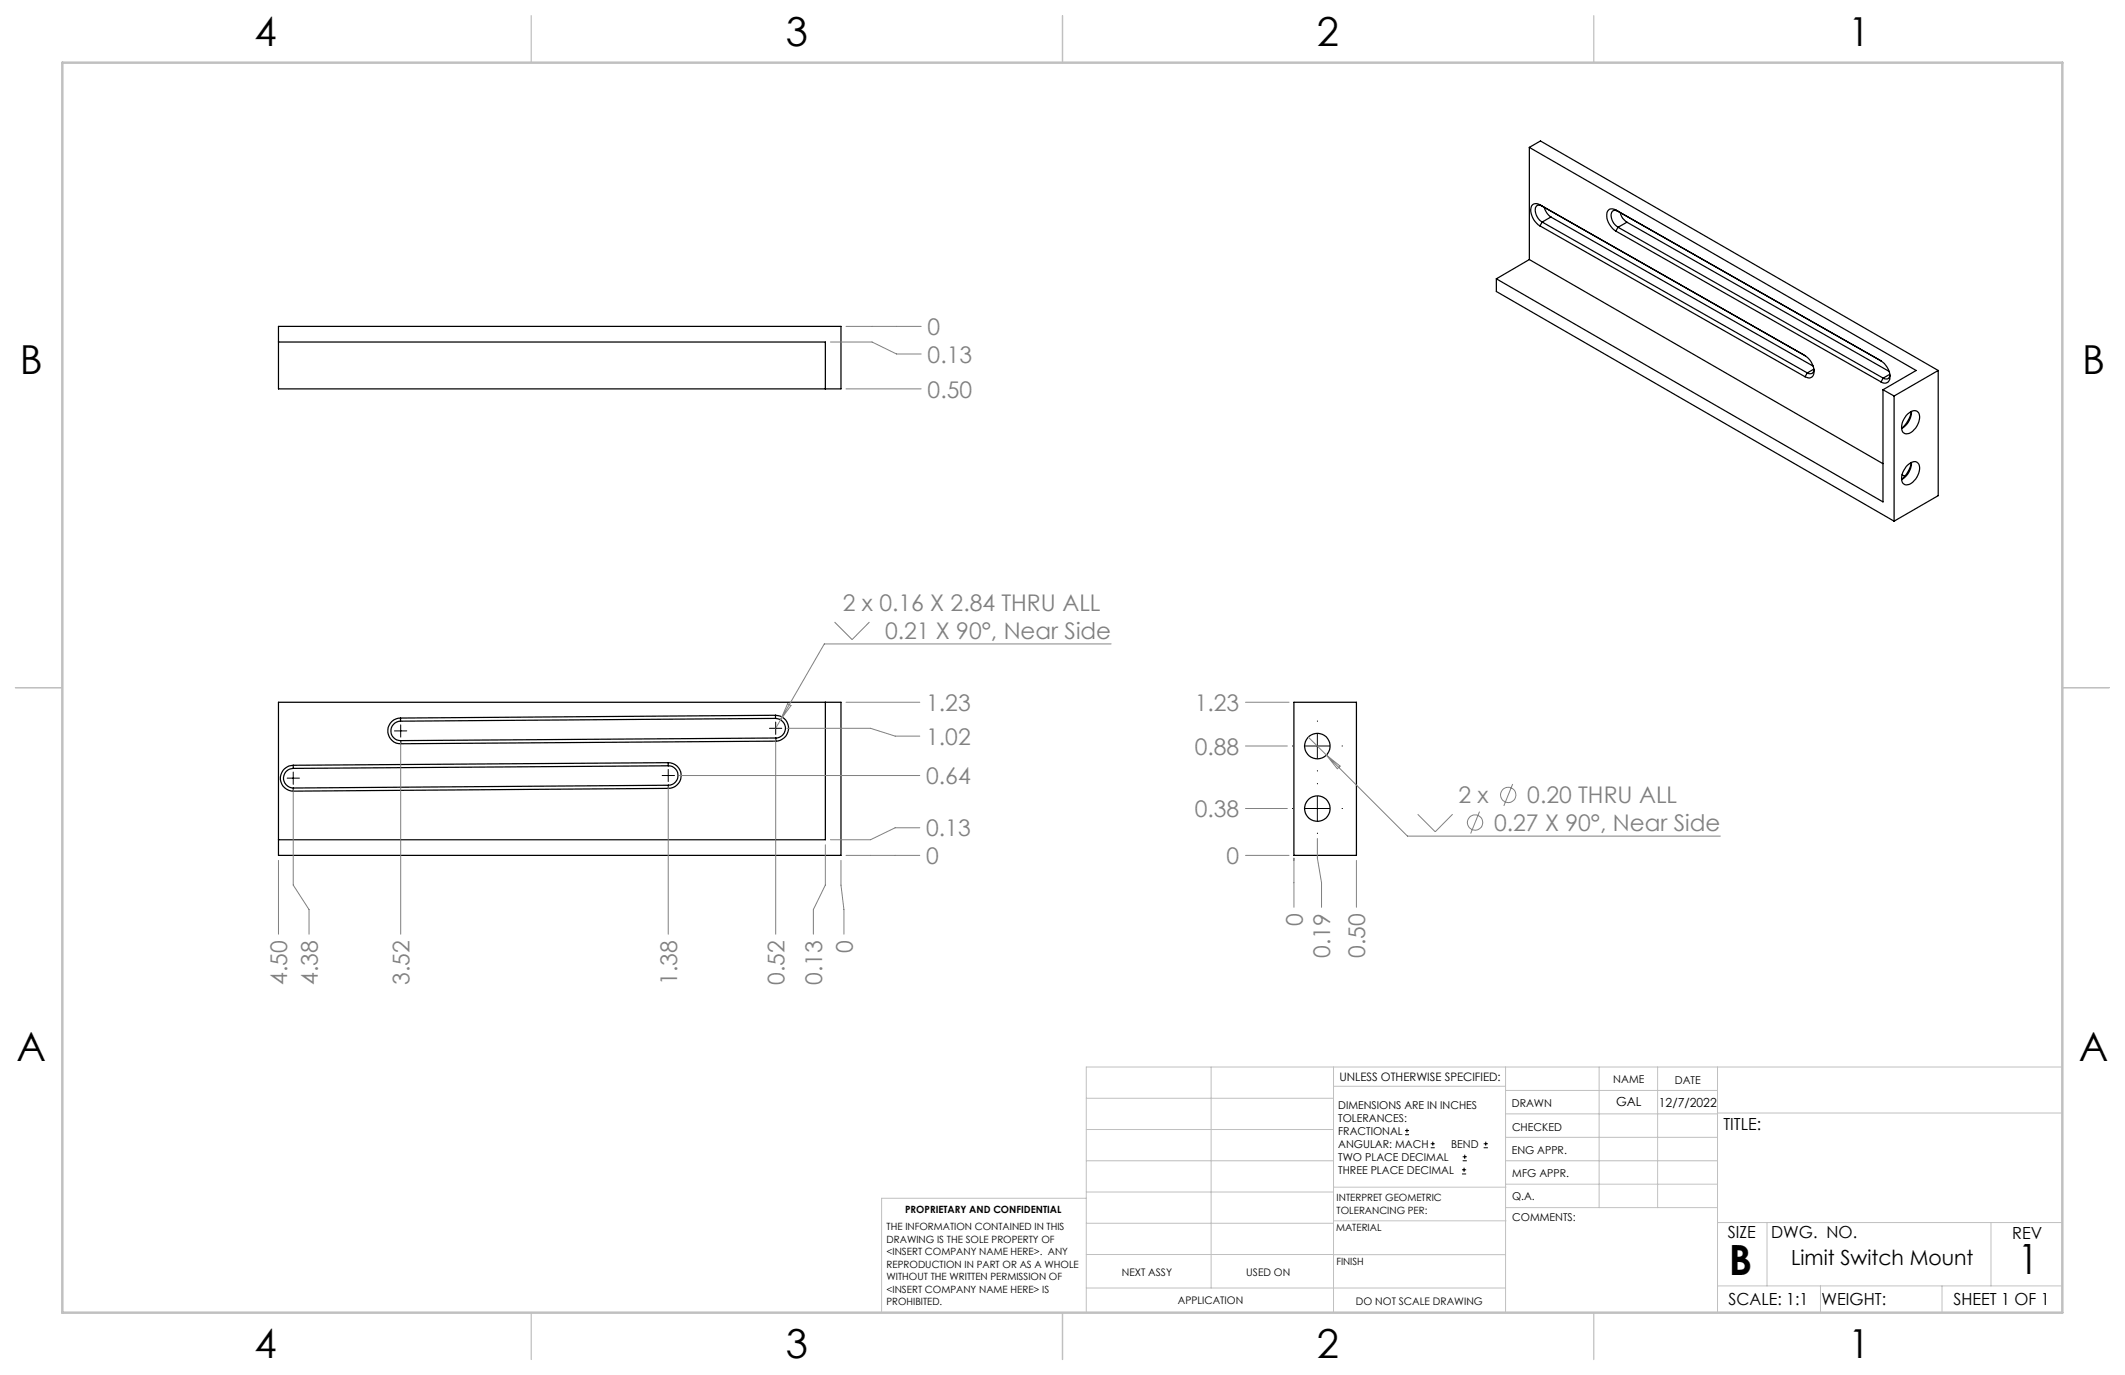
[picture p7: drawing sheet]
<svg xmlns="http://www.w3.org/2000/svg" width="432mm" height="279mm" viewBox="0 0 432 279" stroke-linecap="round" stroke-linejoin="round" font-family="sans-serif">
<g fill="none" stroke="#000" stroke-width=".25">
<path d="M310.8 30l2.2-1.4 80.8 46.7M310.8 30l78.6 45.3-6.8 3.9M310.8 30v22.7M304.1 56.7v2.5l80.8 46.7M304.1 56.7l78.5 45.3v-22.8M310.8 52.7l71.8 41.5M310.8 52.7l-6.7 4M312.9 41.6a1.17 1.17 0 0 0-1.4 0 1.17 1.17 0 0 0-.5 1.3 4 4 0 0 0 1.9 3M312.9 41.6l.4 .3a.87 .87 0 0 0-1-.1 .87 .87 0 0 0-.3 1.1l.5 1.4 .9 .8M312.9 41.6l54 30.7M312.9 45.9l53.9 30.7M313.4 45.1l-.5 .8"/>
<path d="M313.4 45.1l53.8 30.7M313.8 42.1l.5 1.2 .8 .8M315.1 44.1l-1.7 1M315.1 44.1l53.3 30.3M328.3 42.7l53.9 30.6a3.6 3.6 0 0 1 1.7 4.1 1.06 1.06 0 0 1-1.7 .2M328.3 42.7a1.15 1.15 0 0 0-1.4-.1 1.15 1.15 0 0 0-.4 1.4 4.1 4.1 0 0 0 1.8 3M328.3 42.7l.5 .2M328.3 47l53.9 30.6M328.8 42.9a.87 .87 0 0 0-1.1 0 .87 .87 0 0 0-.3 1l.5 1.5 .9 .8M328.8 42.9l53.5 30.5M328.8 46.2l-.5 .8M328.8 46.2l53.9 30.6"/>
<path d="M329.2 43.2l.5 1.2 .9 .8M330.6 45.2l-1.8 1M330.6 45.2l53.3 30.3M56.6 69.5h111.1v9.5M56.6 66.3h114.3v12.7h-114.3zM366.7 72.2a3.7 3.7 0 0 1 1.7 4.1 1.09 1.09 0 0 1-1.6 .3M367.2 75.8l-.4 .8M368.6 75l-1.4 .8M368.6 75.2l-.1 .2a.83 .83 0 0 1-1.3 .4M382.6 79.2l2.3 1.3M382.7 76.8l-.5 .8M384 76.1l-1.3 .7"/>
<path d="M384 76.3v.2a.81 .81 0 0 1-1.3 .3M393.8 75.3l-8.9 5.2M393.8 75.3v25.4l-8.9 5.2M384.9 80.5v25.4M386.5 96.5l.5 .3M387.4 84.4a1.7 1.7 0 0 1 2.3-.7 3.1 3.1 0 0 1-1 3.9 1.22 1.22 0 0 1-1.3 .6 1.22 1.22 0 0 1-1-1l.1-1.2zM387.4 94.8a1.7 1.7 0 0 1 2.3-.7 3.1 3.1 0 0 1-1 3.9 1.22 1.22 0 0 1-1.3 .5 1.22 1.22 0 0 1-1-.9l.1-1.2zM388.4 83.6a5.7 5.7 0 0 1-2 3.4M388.4 94a5.7 5.7 0 0 1-2 3.4M388.4 83.6a4 4 0 0 1-2 3.5M388.4 94a4 4 0 0 1-2 3.4M56.6 142.7h114.3v31.1h-114.3z"/>
<path d="M59.6 155.5a2.63 2.63 0 0 0-2.6 2.7 2.63 2.63 0 0 0 2.6 2.6M59.6 156.1a1.99 1.99 0 0 0-2 2.1 1.99 1.99 0 0 0 2 1.9M59.6 155.5v.6M81.4 145.9a2.61 2.61 0 0 0-2.6 2.6 2.61 2.61 0 0 0 2.6 2.6M81.4 146.5a1.98 1.98 0 0 0-2 2 1.98 1.98 0 0 0 2 2M81.4 145.9v.6M81.4 150.5v.6M135.8 155a2.61 2.61 0 0 1 2.6 2.6 2.61 2.61 0 0 1-2.6 2.6M135.8 155.6a1.98 1.98 0 0 1 2 2 1.98 1.98 0 0 1-2 2M135.8 155l-76.2 .5M135.8 155.6l-76.2 .5M135.8 155v.6"/>
<path d="M135.8 159.6l-76.2 .5M135.8 159.6v.6M157.6 145.3a2.63 2.63 0 0 1 2.6 2.7 2.63 2.63 0 0 1-2.6 2.6M157.6 146a1.99 1.99 0 0 1 2 2 1.99 1.99 0 0 1-2 2M157.6 145.3l-76.2 .6M157.6 145.3v.7M157.6 146l-76.2 .5M157.6 150.6l-76.2 .5M157.6 150l-76.2 .5M157.6 150v.6M167.7 142.7v27.9h-111.1M262.9 142.7h12.7v31.1h-12.7z"/>
<path d="M59.6 160.1v.7M135.8 160.2l-76.2 .6"/>
<circle cx="267.7" cy="151.6" r="2.6"/>
<circle cx="267.7" cy="164.3" r="2.6"/>
</g>
<g fill="none" stroke="#808080" stroke-width=".2">
<path d="M168.7 69.5h8.5l5 2.4h5M171.9 66.3h15.3M171.9 79h15.3M169.6 126.4l3.5 3.6 3.6-3.6M225.8 130.8h-58.3l-8.9 15.5M81.4 150.8v39M135.8 159.8v30M138 157.6h48.9M157.6 150.2v39.6M158.6 146.3l-1 1.7M159.9 148h17l5 1.6h5M160.1 143l.6 .4-2.1 2.9z"/>
<path d="M171.9 142.7h15M253.1 151.6h8.5M253.1 142.7h8.8M265.9 149.8l3.6 3.6M269.5 153.4l16.5 16.5h63.6M269.5 153.4l2.8 2.3-.6 .5zM307.4 159.3l-1.8 4.5M56.6 174.8v15M59.6 160.4v19.4l3.2 5v5M167.7 171.7v8.1l-2.4 5v5M170.9 174.8v5l.6 5v5M171.9 173.8h15"/>
<path d="M186.9 168.2h-5l-5 2.4h-8.2M253.1 173.8h8.8M253.1 164.3h8.5M262.9 174.4v10M267.7 170.4v4l.8 5v5M275.6 174.8v9.6M288.1 165.5l3.5 3.5 3.6-3.5M300.6 164.9l-1.8 4.5"/>
<circle cx="299.8" cy="167.1" r="1.55"/>
<circle cx="306.5" cy="161.5" r="1.55"/>
</g>
<g fill="none" stroke="#000" stroke-width=".2">
<path d="M58.3 158.1h2.6M59.6 156.9v2.5M80.2 148.5h2.5M81.4 147.3v2.5M134.5 157.6h2.6M135.8 156.4v2.4M156.4 148h2.5M157.6 146.7v2.5M265.2 151.6h5M267.7 149.1v5M265.2 164.3h5M267.7 161.8v5"/>
<path d="M285.5 230.6h.8M285.5 229.7h.8M285.9 229.3v.9M290.7 233.2h.8M290.7 232.4h.8M291.1 232v.8M297.1 238.5h.8M297.1 237.7h.8M297.2 235.9h.9M297.2 235.1h.9M297.5 237.3v.8M297.6 234.6v.9"/>
<path d="M301.5 233.2h.8M301.5 232.4h.8M301.9 232v.8"/>
</g>
<path d="M262.7 151.6h-.1M267.7 146.6v-.1M267.7 156.6v.1M267.7 159.3v-.1M272.7 151.6h.1M262.7 164.3h-.1M267.7 169.3v.1M272.7 164.3h.1" fill="none" stroke="#000" stroke-width=".2" stroke-dasharray="15.2 1.3 1.3 1.3"/>
<g fill="none" stroke="#c0c0c0" stroke-width=".2">
<path d="M246.1 216.8v44.9M271 216.8v49.9M305.9 216.8v49.9M324.9 216.8v28.6M336.8 216.8v28.6M349 216.8v49.9M419.1 216.8h-198.4v49.9M220.7 235.9h50.3M220.7 229.5h50.3M220.7 223.2h50.3M271 220.7h34.9M305.9 231.1h43.1"/>
<path d="M305.9 226.3h43.1M305.9 221.6h43.1M305.9 235.9h43.1M349 226.2h70.1M220.7 248.6h50.3M220.7 242.2h50.3M220.7 254.9h50.3M220.7 243.5h-41.6v23.2M271 255h34.9M271 248.1h35M271 241.2h35M305.9 240.6h43.1"/>
<path d="M306 245.4h43M349 248.4h70.1M359.1 248.4v12.9M404.6 248.4v12.9M220.7 261.7h85.2M349 261.3h70.1M369.9 261.3v5.4M394.6 261.3v5.4"/>
</g>
<path d="M108 3.2v9.5M215.9 3.2v9.5M323.8 3.2v9.5M3.1 139.7h9.6M419.1 139.7h9.5M108 266.7v9.6M215.9 266.7v9.6M323.8 266.7v9.6" fill="none" stroke="#c0c0c0" stroke-width=".25"/>
<path d="M12.7 12.7h406.4v254h-406.4z" fill="none" stroke="#c0c0c0" stroke-width=".5"/>
<g font-size="8.5">
<text x="351.3" y="259">B</text>
<text x="410" y="258.9">1</text>
</g>
<g font-size="8.1">
<text x="51.7" y="9.3">4</text>
<text x="159.7" y="9.3">3</text>
<text x="267.6" y="9.3">2</text>
<text x="375.6" y="9.3">1</text>
<text x="4" y="76">B</text>
<text x="423.1" y="76">B</text>
<text x="3.3" y="215.7">A</text>
<text x="422.4" y="215.7">A</text>
<text x="51.7" y="276">4</text>
<text x="159.7" y="276">3</text>
<text x="267.6" y="276">2</text>
<text x="375.6" y="276">1</text>
</g>
<g font-size="4.7" fill="#808080">
<text x="188.5" y="68.1">0</text>
<text x="188.5" y="73.7">0.13</text>
<text x="188.5" y="80.8">0.50</text>
<text x="171.3" y="124.2">2 x 0.16 X 2.84 THRU ALL</text>
<text x="179.8" y="129.8">0.21 X 90°, Near Side</text>
<text x="188.2" y="144.5">1.23</text>
<text x="242.8" y="144.5">1.23</text>
<text x="188.2" y="151.3">1.02</text>
<text x="242.8" y="153.4">0.88</text>
<text x="188.2" y="159.3">0.64</text>
<text x="242.8" y="166.1">0.38</text>
<text x="296.4" y="163.2">2 x</text>
<text x="310.3" y="163.2">0.20 THRU ALL</text>
<text x="188.2" y="170">0.13</text>
<text x="303.6" y="168.8">0.27 X 90°, Near Side</text>
<text x="188.2" y="175.6">0</text>
<text x="249.2" y="175.6">0</text>
<text x="264.7" y="188.2" transform="rotate(-90 264.7 188.2)">0</text>
<text x="173.3" y="193.7" transform="rotate(-90 173.3 193.7)">0</text>
<text x="270.3" y="194.7" transform="rotate(-90 270.3 194.7)">0.19</text>
<text x="277.4" y="194.7" transform="rotate(-90 277.4 194.7)">0.50</text>
<text x="58.4" y="200.2" transform="rotate(-90 58.4 200.2)">4.50</text>
<text x="64.6" y="200.2" transform="rotate(-90 64.6 200.2)">4.38</text>
<text x="83.2" y="200.2" transform="rotate(-90 83.2 200.2)">3.52</text>
<text x="137.6" y="200.2" transform="rotate(-90 137.6 200.2)">1.38</text>
<text x="159.4" y="200.2" transform="rotate(-90 159.4 200.2)">0.52</text>
<text x="167.1" y="200.2" transform="rotate(-90 167.1 200.2)">0.13</text>
</g>
<text font-size="4.2" x="364" y="257">Limit Switch Mount</text>
<g font-size="3.4">
<text x="350.2" y="229.5">TITLE:</text>
<text x="351.1" y="251.6">SIZE</text>
<text x="359.9" y="251.6">DWG. NO.</text>
<text x="408.9" y="251.7">REV</text>
<text x="351.2" y="265.2">SCALE: 1:1</text>
<text x="370.1" y="265.3">WEIGHT:</text>
<text x="396.9" y="265.2">SHEET 1 OF 1</text>
</g>
<g font-size="2.5">
<text x="328.4" y="224.8">GAL</text>
<text x="337.1" y="224.9">12/7/2022</text>
</g>
<text font-size="2.4" x="272.2" y="219.7">UNLESS OTHERWISE SPECIFIED:</text>
<g font-size="2.2">
<text x="327.8" y="220.1">NAME</text>
<text x="340.3" y="220.2">DATE</text>
<text x="271.9" y="225.3">DIMENSIONS ARE IN INCHES</text>
<text x="271.9" y="227.9">TOLERANCES:</text>
<text x="307.2" y="224.9">DRAWN</text>
<text x="271.9" y="230.6">FRACTIONAL</text>
<text x="271.9" y="233.2">ANGULAR: MACH</text>
<text x="294.9" y="233.2">BEND</text>
<text x="307.3" y="229.8">CHECKED</text>
<text x="271.9" y="235.9">TWO PLACE DECIMAL</text>
<text x="271.9" y="238.5">THREE PLACE DECIMAL</text>
<text x="307.2" y="234.5">ENG APPR.</text>
<text x="307.3" y="239.2">MFG APPR.</text>
<text x="307.3" y="243.9">Q.A.</text>
<text x="307.3" y="248.1">COMMENTS:</text>
</g>
<g font-size="2.1">
<text x="227.9" y="259.2">NEXT ASSY</text>
<text x="253.3" y="259.2">USED ON</text>
<text x="239.3" y="265">APPLICATION</text>
<text x="275.5" y="265.1">DO NOT SCALE DRAWING</text>
</g>
<g font-size="2">
<text x="271.6" y="244.1">INTERPRET GEOMETRIC</text>
<text x="180.2" y="250">THE INFORMATION CONTAINED IN THIS</text>
<text x="183.9" y="246.4">PROPRIETARY AND CONFIDENTIAL</text>
<text x="271.5" y="250.2">MATERIAL</text>
<text x="271.6" y="246.6">TOLERANCING PER:</text>
<text x="180.2" y="252.5">DRAWING IS THE SOLE PROPERTY OF</text>
<text x="180.2" y="255.1">&lt;INSERT COMPANY NAME HERE&gt;. ANY</text>
<text x="180.2" y="257.6">REPRODUCTION IN PART OR AS A WHOLE</text>
<text x="271.5" y="257">FINISH</text>
<text x="180.2" y="260.1">WITHOUT THE WRITTEN PERMISSION OF</text>
<text x="180.2" y="262.6">&lt;INSERT COMPANY NAME HERE&gt; IS</text>
<text x="180.2" y="265.2">PROHIBITED.</text>
</g>
</svg>
